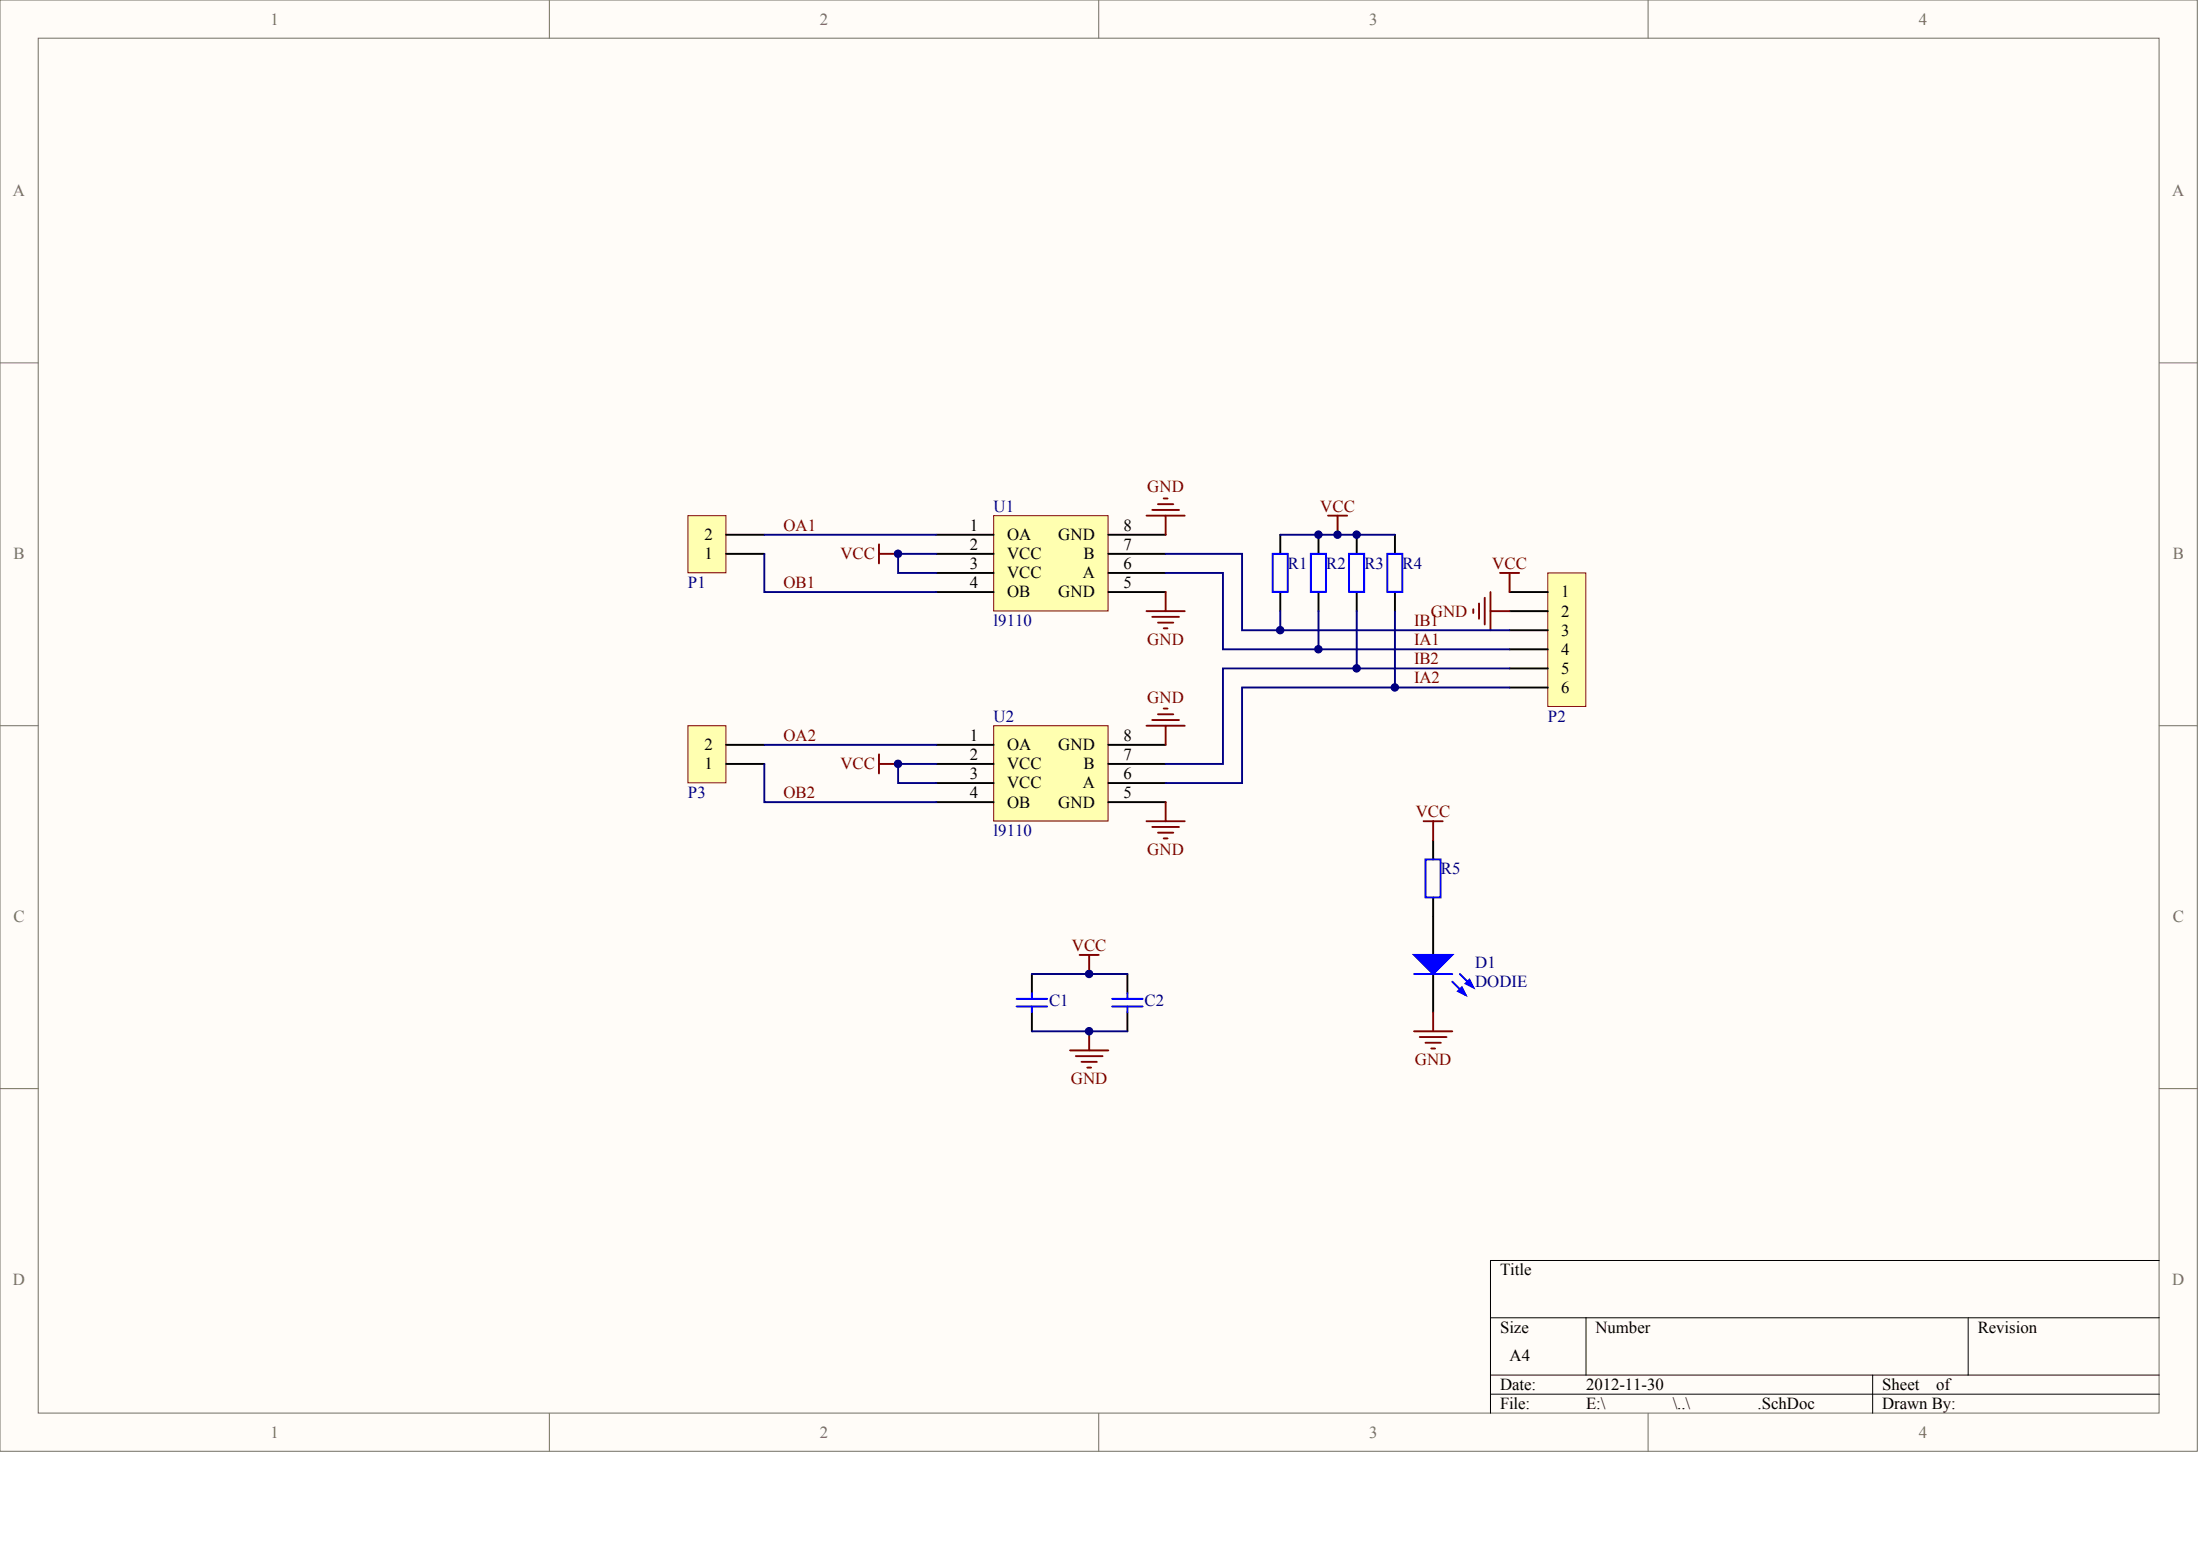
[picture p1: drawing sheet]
<svg xmlns="http://www.w3.org/2000/svg" width="840mm" height="594mm" viewBox="0 0 840 594" stroke-linecap="round" stroke-linejoin="round" font-family="sans-serif">
<g fill="#fffcf8" stroke="#716f64" stroke-width=".38">
<path d="M0 0h838.6v553.7h-838.6z"/>
<path d="M14.6 14.6h809.4v524.6h-809.4z"/>
</g>
<path d="M209.7 0v14.6M419.3 0v14.6M629 0v14.6M0 138.5h14.6M824.1 138.5h14.6M0 276.9h14.6M824.1 276.9h14.6M0 415.4h14.6M824.1 415.4h14.6M209.7 539.2v14.6M419.3 539.2v14.6M629 539.2v14.6" fill="none" stroke="#716f64" stroke-width=".38"/>
<path d="M824.1 480.9h-255.3v58.3M568.8 502.8h255.3M605.3 502.8v21.9M751.1 502.8v21.9M568.8 524.7h255.3M568.8 532h255.3M714.7 524.7v14.5" fill="none" stroke="#000" stroke-width=".38"/>
<path d="M379.2 196.7h43.7v36.4h-43.7z" fill="#ffffb0" stroke="#800000" stroke-width=".38"/>
<path d="M357.3 204h21.9M357.3 211.3h21.9M357.3 218.6h21.9M423 204h21.9M423 211.3h21.9M423 218.6h21.9M357.3 225.9h21.9M423 225.9h21.9" fill="none" stroke="#000" stroke-width=".73"/>
<path d="M262.5 196.7h14.5v21.8h-14.5z" fill="#ffffb0" stroke="#800000" stroke-width=".38"/>
<path d="M277.1 211.3h14.6M277.1 204h14.6" fill="none" stroke="#000" stroke-width=".73"/>
<path d="M262.5 276.9h14.5v21.8h-14.5z" fill="#ffffb0" stroke="#800000" stroke-width=".38"/>
<path d="M277.1 291.5h14.6M277.1 284.2h14.6" fill="none" stroke="#000" stroke-width=".73"/>
<path d="M590.7 218.6h14.5v50.9h-14.5z" fill="#ffffb0" stroke="#800000" stroke-width=".38"/>
<path d="M576.1 225.9h14.6M576.1 233.2h14.6M576.1 240.5h14.6M576.1 247.8h14.6M576.1 255h14.6M576.1 262.3h14.6" fill="none" stroke="#000" stroke-width=".73"/>
<path d="M357.3 211.3h-14.5v7.3h14.5" fill="none" stroke="#000080" stroke-width=".73"/>
<path d="M437.6 196.7h14.5M439.7 194.6h10.3M441.9 192.4h5.9M444.1 190.2h1.5M444.9 196.7v7.3M335.5 207.7v7.3M335.5 211.3h7.3M437.6 233.2h14.5M439.7 235.4h10.3M441.9 237.6h5.9M444.1 239.7h1.5M444.9 225.9v7.3" fill="none" stroke="#800000" stroke-width=".73"/>
<path d="M379.2 276.9h43.7v36.4h-43.7z" fill="#ffffb0" stroke="#800000" stroke-width=".38"/>
<g fill="none" stroke="#000" stroke-width=".73">
<path d="M488.6 204v7.3M503.2 204v7.3M517.8 204v7.3M532.4 204v7.3M488.6 225.9v7.3M503.2 225.9v7.3M517.8 225.9v7.3M532.4 225.9v7.3M357.3 284.2h21.9M357.3 291.5h21.9M357.3 298.8h21.9M423 284.2h21.9"/>
<path d="M423 291.5h21.9M423 298.8h21.9M357.3 306.1h21.9M423 306.1h21.9M546.9 320.6v7.3M546.9 342.5v21.9M393.8 371.6v7.3M430.3 371.6v7.3M546.9 371.6v14.6M393.8 386.2v7.3M430.3 386.2v7.3"/>
</g>
<g fill="none" stroke="#000080" stroke-width=".73">
<path d="M291.7 211.3v14.6h65.6M291.7 204h65.6M444.9 211.3h29.1v29.2h102.1M444.9 218.6h21.8v29.2h109.4M488.6 204h43.8M488.6 233.2v7.3M503.2 233.2v14.6M517.8 233.2v21.8M532.4 233.2v29.1M576.1 255h-109.4v36.5h-21.8M576.1 262.3h-102.1v36.5h-29.1M291.7 291.5v14.6h65.6"/>
<path d="M291.7 284.2h65.6M357.3 291.5h-14.5v7.3h14.5M393.8 371.6h36.5M393.8 393.5h36.5"/>
</g>
<g fill="none" stroke="#800000" stroke-width=".73">
<path d="M506.8 196.7h7.3M510.5 196.7v7.3M572.5 218.6h7.3M576.1 218.6v7.3M562.3 232.5v1.4M564.5 230.3v5.8M566.6 228.1v10.2M568.8 225.9v14.6M568.8 233.2h7.3M437.6 276.9h14.5M439.7 274.7h10.3M441.9 272.5h5.9"/>
<path d="M444.1 270.3h1.5M444.9 276.9v7.3M335.5 287.8v7.3M335.5 291.5h7.3M437.6 313.3h14.5M439.7 315.5h10.3M441.9 317.7h5.9M444.1 319.9h1.5M444.9 306.1v7.2M543.3 313.3h7.3M546.9 313.3v7.3M412 364.4h7.3"/>
<path d="M415.7 364.4v7.2M415.7 393.5v7.3M539.7 393.5h14.5M541.8 395.7h10.3M544 397.9h5.9M546.9 386.2v7.3M408.4 400.8h14.6M410.6 403h10.2M412.8 405.2h5.8M415 407.3h1.4M546.2 400.1h1.5"/>
</g>
<g fill="none" stroke="#00f" stroke-width=".73">
<path d="M485.7 211.3h5.8v14.5h-5.8zM500.3 211.3h5.7v14.5h-5.7zM514.9 211.3h5.7v14.5h-5.7zM529.4 211.3h5.8v14.5h-5.8zM544 327.9h5.8v14.5h-5.8zM393.8 378.9v2.2M430.3 378.9v2.2M539.7 371.6h14.5M554.2 374.6l5.1 5.1M557.2 371.6l5.1 5.1M388 381.1h11.6M388 384h11.6"/>
<path d="M393.8 384v2.2M424.4 381.1h11.7M424.4 384h11.7M430.3 384v2.2"/>
</g>
<g fill="#00f" stroke="#00f" stroke-width=".73">
<path d="M539.7 364.4h14.5l-7.3 7.2z"/>
<path d="M556.4 378.2l1.5-1.5 1.4 3z"/>
<path d="M559.3 375.3l1.5-1.5 1.5 2.9z"/>
</g>
<g fill="#000080" stroke="#000080" stroke-width=".38">
<circle cx="342.7" cy="291.4" r="1.42"/>
<circle cx="342.7" cy="211.3" r="1.42"/>
<circle cx="415.6" cy="393.5" r="1.42"/>
<circle cx="415.6" cy="371.6" r="1.42"/>
<circle cx="488.6" cy="240.4" r="1.42"/>
<circle cx="503.2" cy="247.7" r="1.42"/>
<circle cx="503.2" cy="204" r="1.42"/>
<circle cx="510.4" cy="204" r="1.42"/>
<circle cx="517.7" cy="255" r="1.42"/>
<circle cx="517.7" cy="204" r="1.42"/>
<circle cx="532.3" cy="262.3" r="1.42"/>
</g>
<g font-size="6.4" fill="#716f64">
<text x="103.3" y="9.4">1</text>
<text x="312.9" y="9.4">2</text>
<text x="522.6" y="9.4">3</text>
<text x="732.3" y="9.4">4</text>
<text x="5" y="74.9">A</text>
<text x="829" y="74.9">A</text>
<text x="5.2" y="213.4">B</text>
<text x="829.2" y="213.4">B</text>
<text x="5.2" y="351.8">C</text>
<text x="829.2" y="351.8">C</text>
<text x="5" y="490.3">D</text>
<text x="829" y="490.3">D</text>
<text x="103.3" y="548.6">1</text>
<text x="312.9" y="548.6">2</text>
<text x="522.6" y="548.6">3</text>
<text x="732.3" y="548.6">4</text>
</g>
<g font-size="6.4" fill="#800000">
<text x="437.9" y="187.9">GND</text>
<text x="503.8" y="195.2">VCC</text>
<text x="299" y="202.5">OA1</text>
<text x="320.7" y="213.4">VCC</text>
<text x="569.5" y="217">VCC</text>
<text x="299" y="224.3">OB1</text>
<text x="539.7" y="238.9">IB1</text>
<text x="546.1" y="235.3">GND</text>
<text x="437.9" y="246.2">GND</text>
<text x="539.7" y="246.2">IA1</text>
<text x="539.7" y="253.5">IB2</text>
<text x="539.7" y="260.8">IA2</text>
<text x="437.9" y="268">GND</text>
<text x="299" y="282.6">OA2</text>
<text x="320.7" y="293.6">VCC</text>
<text x="299" y="304.5">OB2</text>
<text x="540.3" y="311.8">VCC</text>
<text x="437.9" y="326.3">GND</text>
<text x="409" y="362.8">VCC</text>
<text x="539.9" y="406.5">GND</text>
<text x="408.7" y="413.8">GND</text>
</g>
<g font-size="6.4" fill="#000080">
<text x="379.2" y="195.2">U1</text>
<text x="491.5" y="217">R1</text>
<text x="506.1" y="217">R2</text>
<text x="520.7" y="217">R3</text>
<text x="535.3" y="217">R4</text>
<text x="262.5" y="224.3">P1</text>
<text x="379.2" y="238.9">l9110</text>
<text x="379.2" y="275.3">U2</text>
<text x="590.7" y="275.3">P2</text>
<text x="262.5" y="304.5">P3</text>
<text x="379.2" y="319.1">l9110</text>
<text x="549.9" y="333.6">R5</text>
<text x="563" y="369.3">D1</text>
<text x="563" y="376.6">DODIE</text>
<text x="400.4" y="383.9">C1</text>
<text x="436.8" y="383.9">C2</text>
</g>
<g font-size="6.4">
<text x="370.2" y="202.5">1</text>
<text x="428.8" y="202.5">8</text>
<text x="268.8" y="206.1">2</text>
<text x="370.2" y="209.8">2</text>
<text x="384.3" y="206.1">OA</text>
<text x="403.9" y="206.1">GND</text>
<text x="428.8" y="209.8">7</text>
<text x="268.8" y="213.4">1</text>
<text x="384.3" y="213.4">VCC</text>
<text x="413.6" y="213.4">B</text>
<text x="370.2" y="217">3</text>
<text x="384.3" y="220.7">VCC</text>
<text x="413.2" y="220.7">A</text>
<text x="428.8" y="217">6</text>
<text x="370.2" y="224.3">4</text>
<text x="384.3" y="228">OB</text>
<text x="403.9" y="228">GND</text>
<text x="428.8" y="224.3">5</text>
<text x="595.8" y="228">1</text>
<text x="595.8" y="235.3">2</text>
<text x="595.8" y="242.5">3</text>
<text x="595.8" y="249.8">4</text>
<text x="595.8" y="257.1">5</text>
<text x="595.8" y="264.4">6</text>
<text x="268.8" y="286.3">2</text>
<text x="370.2" y="282.6">1</text>
<text x="384.3" y="286.3">OA</text>
<text x="403.9" y="286.3">GND</text>
<text x="428.8" y="282.6">8</text>
<text x="268.8" y="293.6">1</text>
<text x="370.2" y="289.9">2</text>
<text x="384.3" y="293.6">VCC</text>
<text x="413.6" y="293.6">B</text>
<text x="428.8" y="289.9">7</text>
<text x="370.2" y="297.2">3</text>
<text x="428.8" y="297.2">6</text>
<text x="370.2" y="304.5">4</text>
<text x="384.3" y="300.8">VCC</text>
<text x="413.2" y="300.8">A</text>
<text x="428.8" y="304.5">5</text>
<text x="384.3" y="308.1">OB</text>
<text x="403.9" y="308.1">GND</text>
<text x="572.5" y="486.7">Title</text>
<text x="572.5" y="508.5">Size</text>
<text x="608.9" y="508.5">Number</text>
<text x="754.8" y="508.5">Revision</text>
<text x="576.1" y="519.5">A4</text>
<text x="572.5" y="530.4">Date:</text>
<text x="605.3" y="530.4">2012-11-30</text>
<text x="718.3" y="530.4">Sheet</text>
<text x="738.9" y="530.4">of</text>
<text x="572.5" y="537.7">File:</text>
<text x="605.3" y="537.7">E:\</text>
<text x="638.4" y="537.7">\..\</text>
<text x="670.7" y="537.7">.SchDoc</text>
<text x="718.3" y="537.7">Drawn By:</text>
</g>
</svg>
